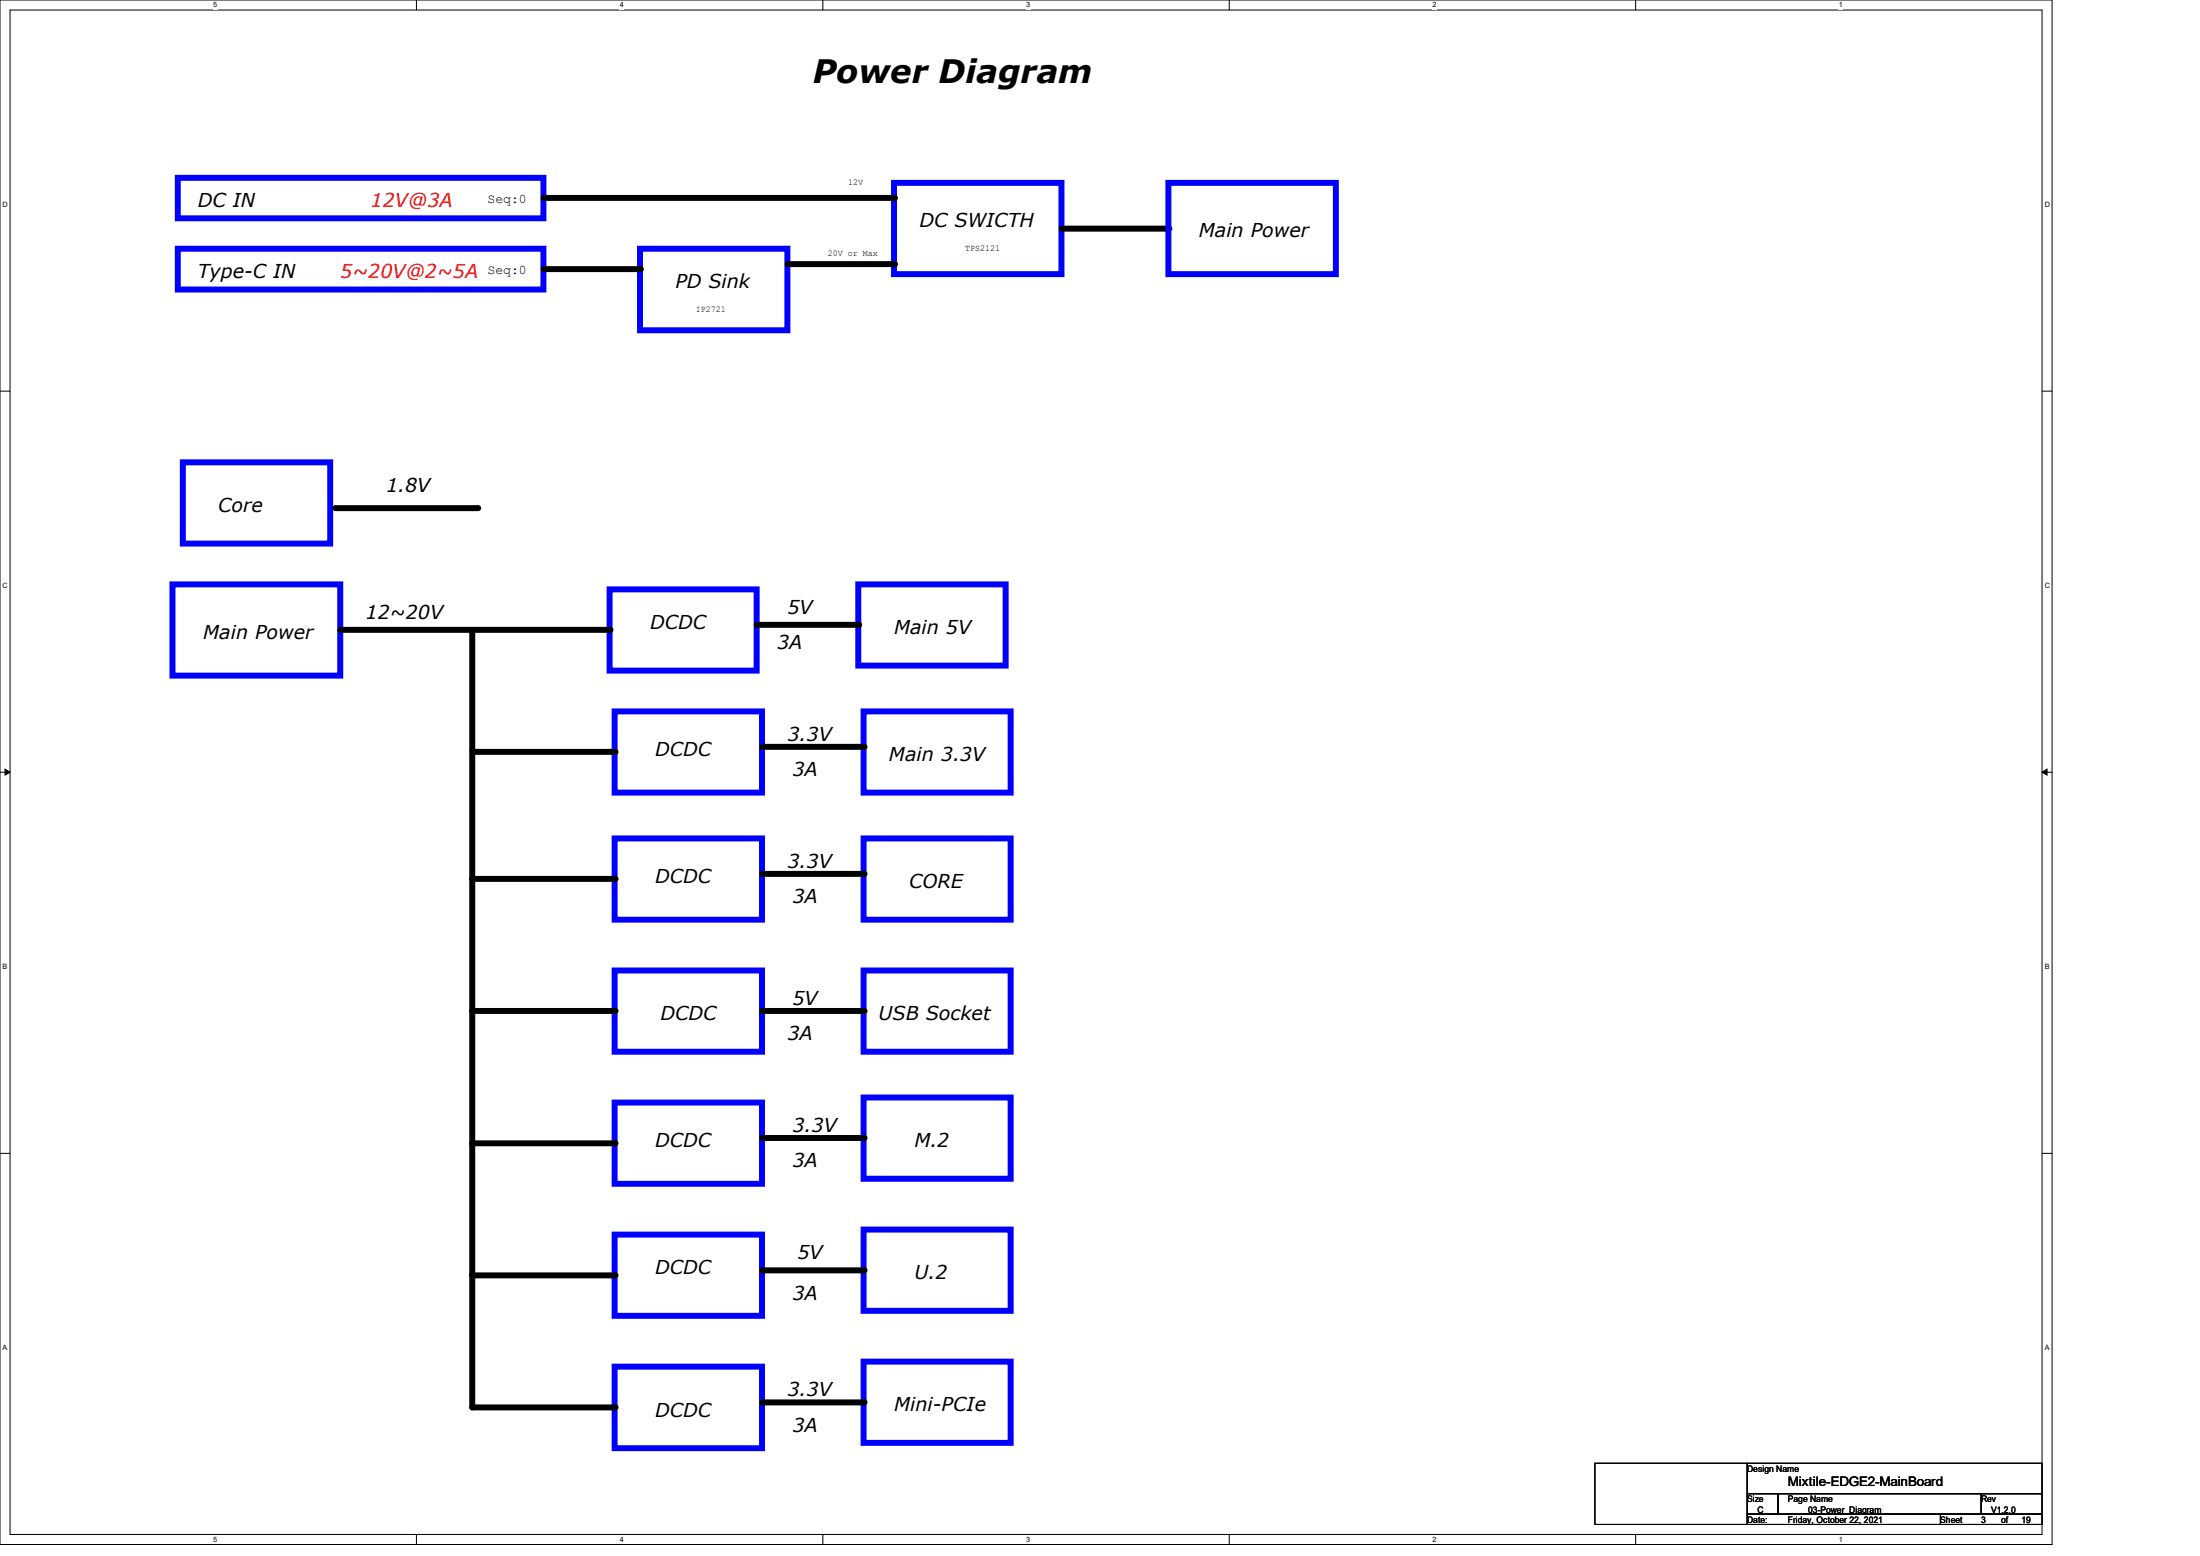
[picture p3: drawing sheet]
<svg xmlns="http://www.w3.org/2000/svg" width="297mm" height="210mm" viewBox="0 0 297 210" stroke-linecap="round" stroke-linejoin="round" font-family="sans-serif">
<path d="M0 0h277v208.4h-277zM1.4 1.4h274.3v205.7h-274.3z" fill="none" stroke="#000" stroke-width=".14"/>
<g fill="#fff">
<path d="M28.8 .1h.5v1.1h-.5z"/>
<path d="M28.8 207.2h.5v1.1h-.5z"/>
</g>
<path d="M56.2 0v1.4M56.2 207.1v1.3" fill="none" stroke="#000" stroke-width=".14"/>
<g fill="#fff">
<path d="M83.7 .1h.5v1.1h-.5z"/>
<path d="M83.7 207.2h.5v1.1h-.5z"/>
</g>
<path d="M111.1 0v1.4M111.1 207.1v1.3" fill="none" stroke="#000" stroke-width=".14"/>
<g fill="#fff">
<path d="M138.5 .1h.6v1.1h-.6z"/>
<path d="M138.5 207.2h.6v1.1h-.6z"/>
</g>
<path d="M165.9 0v1.4M165.9 207.1v1.3" fill="none" stroke="#000" stroke-width=".14"/>
<g fill="#fff">
<path d="M193.4 .1h.5v1.1h-.5z"/>
<path d="M193.4 207.2h.5v1.1h-.5z"/>
</g>
<path d="M220.8 0v1.4M220.8 207.1v1.3" fill="none" stroke="#000" stroke-width=".14"/>
<g fill="#fff">
<path d="M248.2 .1h.6v1.1h-.6z"/>
<path d="M248.2 207.2h.6v1.1h-.6z"/>
<path d="M.3 27.1h.8v1.1h-.8z"/>
<path d="M276 27.1h.7v1.1h-.7z"/>
<path d="M.3 78.5h.8v1.1h-.8z"/>
<path d="M276 78.5h.7v1.1h-.7z"/>
</g>
<path d="M0 52.8h1.4M275.7 52.8h1.3" fill="none" stroke="#000" stroke-width=".14"/>
<g fill="#fff">
<path d="M.3 129.9h.7v1.1h-.7z"/>
<path d="M276 129.9h.6v1.1h-.6z"/>
</g>
<path d="M0 104.2h1.4M275.7 104.2h1.3" fill="none" stroke="#000" stroke-width=".14"/>
<path d="M.7 103.8l.7 .4-.7 .4zM275.7 104.2l.7-.4v.8z" fill="#000" stroke="#000" stroke-width=".14"/>
<g fill="#fff">
<path d="M.3 181.4h.7v1.1h-.7z"/>
<path d="M276 181.4h.6v1.1h-.6z"/>
</g>
<path d="M0 155.7h1.4M275.7 155.7h1.3M215.3 197.5h20.6v8.2h-20.6zM235.9 197.5h39.8v4.1h-39.8zM235.9 201.6h4.1v2.7h-4.1zM235.9 204.3h26.1v1.4h-26.1zM240 201.6h27.5v2.7h-27.5zM262 204.3h13.7v1.4h-13.7zM267.5 201.6h8.2v2.7h-8.2z" fill="none" stroke="#000" stroke-width=".14"/>
<g fill="none" stroke="#00f" stroke-width=".8">
<path d="M24 24h49.4v5.5h-49.4zM24 33.6h49.4v5.5h-49.4zM86.4 33.6h19.9v11h-19.9zM120.7 24.7h22.6v12.3h-22.6zM157.7 24.7h22.6v12.3h-22.6zM23.3 78.9h22.6v12.3h-22.6zM24.7 62.4h19.9v11h-19.9zM82.3 79.5h19.9v11h-19.9zM115.9 78.9h19.9v10.9h-19.9zM83 96h19.9v11h-19.9zM116.6 96h19.8v11h-19.8zM83 113.2h19.9v10.9h-19.9z"/>
<path d="M116.6 113.2h19.8v10.9h-19.8zM83 131h19.9v10.9h-19.9zM116.6 131h19.8v10.9h-19.8zM83 148.8h19.9v11h-19.9zM116.6 148.1h19.8v11h-19.8zM83 166.6h19.9v11h-19.9zM116.6 165.9h19.8v11h-19.8zM83 184.4h19.9v11.1h-19.9zM116.6 183.8h19.8v10.9h-19.8z"/>
</g>
<g fill="none" stroke="#000" stroke-width=".8">
<path d="M73.4 36.3h13M73.4 26.7h47.3M106.3 35.6h14.4M143.3 30.9h14.4M45.3 68.6h19.1M45.9 85h36.4M63.8 85v104.9h19.2M102.2 84.3h13.7M63.8 118.6h19.2M63.8 101.5h19.2M102.9 117.9h13.7M102.9 100.8h13.7"/>
<path d="M63.8 136.4h19.2M102.9 136.4h13.7M63.8 154.3h19.2M102.9 153.6h13.7M63.8 172.1h19.2M102.9 171.4h13.7M102.9 189.3h13.7"/>
</g>
<g fill="#000">
<circle cx="86.4" cy="36.3" r=".4"/>
<circle cx="120.7" cy="35.6" r=".4"/>
<circle cx="120.7" cy="26.7" r=".4"/>
<circle cx="157.7" cy="30.9" r=".4"/>
<circle cx="64.4" cy="68.6" r=".4"/>
<circle cx="63.8" cy="85" r=".4"/>
<circle cx="82.3" cy="85" r=".4"/>
<circle cx="115.9" cy="84.3" r=".4"/>
<circle cx="63.8" cy="118.6" r=".4"/>
<circle cx="83" cy="101.5" r=".4"/>
<circle cx="83" cy="118.6" r=".4"/>
<circle cx="116.6" cy="117.9" r=".4"/>
<circle cx="116.6" cy="100.8" r=".4"/>
<circle cx="63.8" cy="136.4" r=".4"/>
<circle cx="83" cy="136.4" r=".4"/>
<circle cx="116.6" cy="136.4" r=".4"/>
<circle cx="63.8" cy="154.3" r=".4"/>
<circle cx="83" cy="154.3" r=".4"/>
<circle cx="116.6" cy="153.6" r=".4"/>
<circle cx="63.8" cy="172.1" r=".4"/>
<circle cx="83" cy="172.1" r=".4"/>
<circle cx="116.6" cy="171.4" r=".4"/>
<circle cx="83" cy="189.9" r=".4"/>
<circle cx="116.6" cy="189.3" r=".4"/>
</g>
<text font-size="4.4" x="109.7" y="11.3">Power Diagram</text>
<g font-size="2.6">
<text x="26.7" y="27.9">DC IN</text>
<text x="124.1" y="30.7">DC SWICTH</text>
<text x="161.8" y="32">Main Power</text>
<text x="26.7" y="37.5">Type-C IN</text>
<text x="91.2" y="38.9">PD Sink</text>
<text x="29.5" y="69.1">Core</text>
<text x="52.1" y="66.3">1.8V</text>
<text x="49.4" y="83.5">12~20V</text>
<text x="106.3" y="82.8">5V</text>
<text x="27.4" y="86.2">Main Power</text>
<text x="87.8" y="84.9">DCDC</text>
<text x="104.9" y="87.6">3A</text>
<text x="120.7" y="85.6">Main 5V</text>
<text x="106.3" y="99.9">3.3V</text>
<text x="88.4" y="102">DCDC</text>
<text x="107" y="104.7">3A</text>
<text x="120" y="102.7">Main 3.3V</text>
<text x="88.4" y="119.2">DCDC</text>
<text x="106.3" y="117.1">3.3V</text>
<text x="122.7" y="119.8">CORE</text>
<text x="107" y="121.9">3A</text>
<text x="89.2" y="137.7">DCDC</text>
<text x="107" y="135.6">5V</text>
<text x="118.6" y="137.7">USB Socket</text>
<text x="106.3" y="140.4">3A</text>
<text x="88.4" y="154.8">DCDC</text>
<text x="107" y="152.7">3.3V</text>
<text x="123.4" y="154.8">M.2</text>
<text x="107" y="157.6">3A</text>
<text x="88.4" y="172">DCDC</text>
<text x="107.7" y="169.9">5V</text>
<text x="123.4" y="172.6">U.2</text>
<text x="107" y="175.4">3A</text>
<text x="88.4" y="191.2">DCDC</text>
<text x="106.3" y="188.4">3.3V</text>
<text x="120.7" y="190.5">Mini-PCIe</text>
<text x="107" y="193.2">3A</text>
</g>
<g font-size="2.6" fill="#f00">
<text x="50" y="27.9">12V@3A</text>
<text x="45.9" y="37.5">5~20V@2~5A</text>
</g>
<g font-size="1.8">
<text x="65.8" y="27.4">Seq:0</text>
<text x="65.8" y="37">Seq:0</text>
<text x="241.4" y="200.5">Mixtile-EDGE2-MainBoard</text>
</g>
<g font-size="1.2">
<text x="114.5" y="25">12V</text>
<text x="111.7" y="34.6">20V or Max</text>
<text x="130.3" y="33.9">TPS2121</text>
<text x="93.9" y="42.2">IP2721</text>
<text x="235.9" y="198.6">Design Name</text>
<text x="235.9" y="202.7">Size</text>
<text x="241.4" y="202.7">Page Name</text>
<text x="267.4" y="202.7">Rev</text>
<text x="235.9" y="205.5">Date:</text>
<text x="237.3" y="204.1">C</text>
<text x="241.4" y="205.5">Friday, October 22, 2021</text>
<text x="244.1" y="204.1">03-Power_Diagram</text>
<text x="261.9" y="205.5">Sheet</text>
<text x="267.4" y="205.5">3</text>
<text x="268.8" y="204.1">V1.2.0</text>
<text x="270.1" y="205.5">of</text>
<text x="272.9" y="205.5">19</text>
</g>
<g font-size="1">
<text x="28.8" y="1">5</text>
<text x="83.7" y="1">4</text>
<text x="138.5" y="1">3</text>
<text x="193.4" y="1">2</text>
<text x="248.3" y="1">1</text>
<text x=".3" y="27.9">D</text>
<text x="276" y="27.9">D</text>
<text x=".3" y="79.4">C</text>
<text x="276" y="79.4">C</text>
<text x=".3" y="130.8">B</text>
<text x="276" y="130.8">B</text>
<text x=".3" y="182.2">A</text>
<text x="276" y="182.2">A</text>
<text x="28.8" y="208.1">5</text>
<text x="83.7" y="208.1">4</text>
<text x="138.5" y="208.1">3</text>
<text x="193.4" y="208.1">2</text>
<text x="248.3" y="208.1">1</text>
</g>
</svg>
